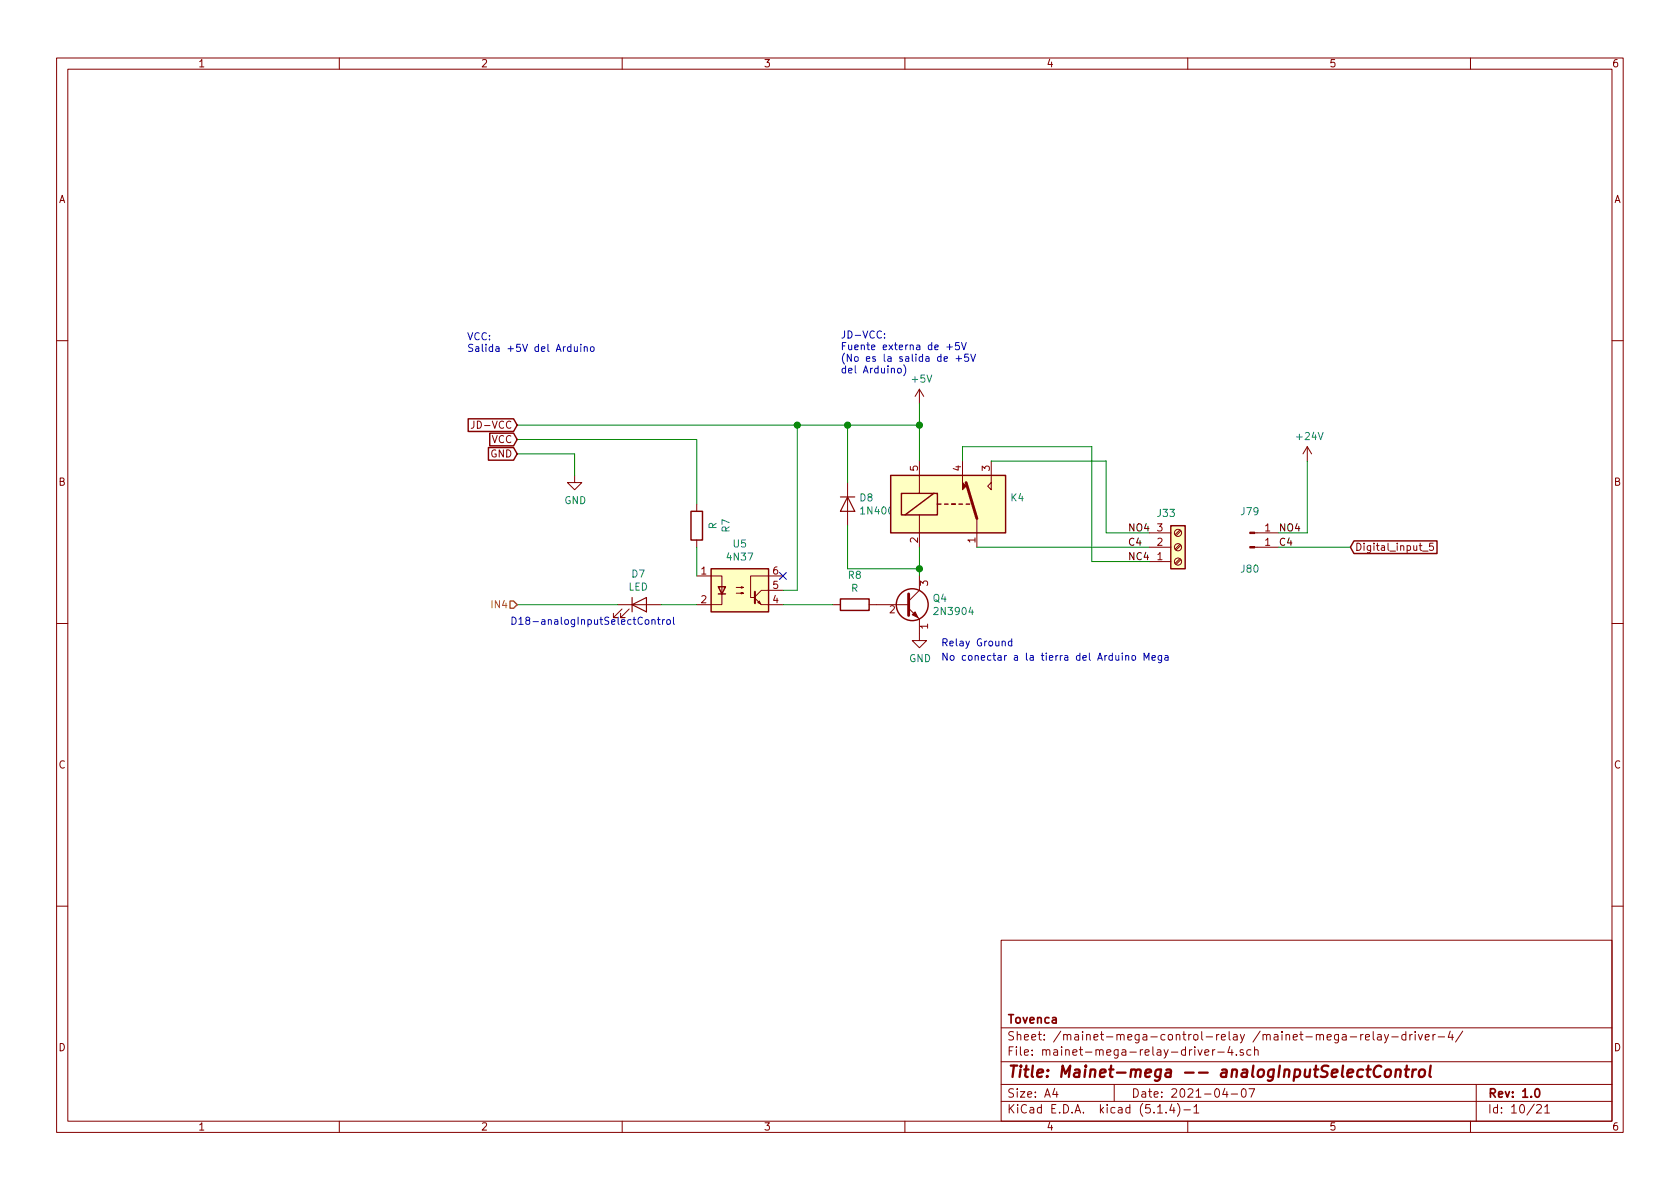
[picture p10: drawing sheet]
<svg xmlns="http://www.w3.org/2000/svg" width="297mm" height="210mm" viewBox="0 0 297 210" stroke-linecap="round" stroke-linejoin="round" font-family="sans-serif">
<g fill="none" stroke="#840000" stroke-width=".18">
<path d="M10 10.3h277v189.9h-277zM12 12.2h273v186.1h-273zM60 10.3v1.9M110 10.3v1.9M160 10.3v1.9M210 10.3v1.9M260 10.3v1.9M10 60.2h2M83.8 74.5v.9a.39 .39 0 0 1-.5 .3M162.6 68.8v2.6M162.6 68.8l-.8 1.3M162.6 68.8l.7 1.3"/>
<path d="M231.1 79l-.7 1.3M231.1 79v2.5M231.1 79l.8 1.3M285 60.2h2M101.6 84.1v1.2h1.3l-1.3 1.3-1.3-1.3h1.3M123.2 89.1v1.3M123.2 95.5v1.3M149.9 85.3v7.7M162.6 81.5v5.7M162.6 91.1v5.7M170.2 81.5v3.8M172.7 91.7v5.1"/>
<path d="M175.3 85.3v1.3l-.7-.6zM175.3 81.5v3.8M203.2 96.8h3.8M203.2 94.2h3.8M203.2 99.3h3.8M208.6 93.7l-.9 .9M208.6 96.3l-.9 .8M208.6 98.8l-.9 .8M208.8 93.9l-.9 .8M208.8 96.4l-.9 .9M208.8 99l-.9 .8M221.8 96.8h4.3"/>
<path d="M221.8 94.2h4.3M251.5 97.5h1M253.4 96.1h-.6l-.1 .6 .5-.2 .3 .3v.3l-.3 .2-.5-.1M10 110.3h2M109.2 106.9h7.6M110 107.7l-1.5 1.5h.7h-.7v-.7M111.3 107.7l-1.6 1.5h.8h-.8v-.7M123.2 101.8h4.4v5.1h-4.4M130.2 104.9h1.2l-.3 .1v-.2l.3 .1M130.2 103.9h1.2l-.3 .1v-.2l.3 .1M133.5 105.8l1.1 1.1h3.8M134 106.5l.2-.2 .3 .5z"/>
<path d="M138.4 101.8h-5.7v3.9h.6M138.4 104.4h-3.8l-1.1 1.1M147.3 106.9h1.3M153.7 106.9h7M160.7 107.6l1.9 1.9v3.8h1.2l-1.2 1.2-1.3-1.2h1.3M162.6 101.8v2.6l-1.9 1.9M285 110.3h2M10 160.2h2M177 166.3h108v32h-108zM285 160.2h2M60 198.3v1.9M110 198.3v1.9"/>
<path d="M160 198.3v1.9M177 194.8h108M177 191.8h108M177 187.8h108M177 181.8h108M186.5 192.5l-.4 1h1M186.8 193v1M197 191.8v3M204.7 196.8h.8M206.2 196.7v.1M207.2 195.2l-.4 1.1h.9M207.5 195.8v1"/>
<path d="M208.2 195.1a1.71 1.71 0 0 1 0 2.3M209.3 196.3h1.2M210 198.3v1.9M211.1 195.8l.4-.5v1.5M211.1 196.8h.9M211.8 185.6l.4 1 .3-1M213 186.1l.7-.1v-.3l-.4-.1-.3 .2 .1 .7h.6M214.4 185.6v1M214.8 185.6l-.3 .1-.1 .2M215.3 186h1.2M216.6 192.5l-.4 1h.9M216.9 193v1"/>
<path d="M217.4 185l-.3 1.1h.9M217.7 193.5h1.1M217.8 185.6v1M218.6 186.5v.1M219.6 192.7l.4-.2a.94 .94 0 0 1 0 1.5 .82 .82 0 0 1-.4-1.3zM219.8 185.7l-.3-.1-.2 .2v.2l.5 .2v.3h-.5M220.8 192.5h1l-.6 1.5M221.2 185.7l-.4-.1-.4 .3 .1 .6 .3 .1 .4-.1M221.8 185.7l.2-.1 .4 .1 .1 .9M221.8 185.1v1.5M237.4 183h.5l.1 .9M238 183.3l-.5 .1-.2 .2 .2 .3 .5-.1"/>
<path d="M238.7 183.4h1.2M240.6 182.9v1M241 182.9l-.3 .1-.1 .2M241.4 183.4l.7-.1v-.3l-.4-.1-.3 .2 .1 .7h.6M242.8 182.4v1.3l.2 .2M243.6 183h.5l.1 .9M244.2 183.3l-.5 .1a.29 .29 0 0 0-.2 .2 .29 .29 0 0 0 .2 .3l.5-.1M244.8 182.9l.3 1M245.5 182.9l-.5 1.4-.2 .1M246.1 183.4h1.1M248.6 183l-.5-.1-.2 .3v.6l.2 .1 .5-.1M248.6 182.4v1.5"/>
<path d="M249.3 182.9v1M249.7 182.9l-.4 .3M250.2 182.4v.2M250.2 182.9v1M250.8 182.9l.3 1 .4-1M252 183.4l.7-.1-.1-.3-.4-.1-.2 .2 .1 .7h.5M253.4 182.9v1M253.8 182.9l-.4 .2v.1M254.3 183.4h1.1M256.4 182.3l-.3 1.1h.9M256.8 182.9v1M258.6 182.3l-1.2 2"/>
<path d="M260 198.3v1.9M261 191.8v6.5M271.7 195.5l.2-.2h.4l.2 .5-.9 1h.9M273.1 195.8l.5-.5v1.5M273.1 196.8h.9"/>
<circle cx="208.3" cy="94.2" r=".63"/>
<circle cx="208.3" cy="96.8" r=".63"/>
<circle cx="208.3" cy="99.3" r=".63"/>
</g>
<path d="M271.5 192.7l.2-.2a.81 .81 0 0 1 .6 .6 .81 .81 0 0 1-.3 .8l-.1 .1a.79 .79 0 0 1-.4-1.3z" fill="none" stroke="#840000" stroke-width=".3"/>
<path d="M241.6 189.1h.8M242 188.4l-.2 1.8v.1l.4 .1M244.2 188.6a.87 .87 0 0 0-1 0 .87 .87 0 0 0-.3 1 .7 .7 0 0 0 .3 .8 .7 .7 0 0 0 .8-.1M245 189.3a.53 .53 0 0 1 .5-.2 .53 .53 0 0 1 .4 .4v.6a.54 .54 0 0 1-.5 .4 .54 .54 0 0 1-.6-.4zM246.8 189.3a.5 .5 0 0 1 .9 .1l-.2 1M246.8 189.1l-.1 1.3M248.4 189.1h.7M248.7 188.4l-.2 1.8 .1 .1 .4 .1M249.8 189.1l-.1 1.3M250.4 189.1a.55 .55 0 0 0-.6 .4M251 189.3a.53 .53 0 0 1 .6-.2 .53 .53 0 0 1 .4 .4l-.1 .6a.54 .54 0 0 1-.5 .4 .54 .54 0 0 1-.5-.4zM253 188.4l-.3 1.8 .3 .2" fill="none" stroke="#840000" stroke-width=".41"/>
<path d="M148.6 87.9h2.5M149.9 87.9l1.2 2.5h-2.5zM111.8 106.9l2.5-1.2v2.5zM111.8 105.7v2.5" fill="none" stroke="#840000" stroke-width=".2"/>
<g fill="#840000" stroke="#840000" stroke-width=".18">
<path d="M221 96.6h.8v.3h-.8z"/>
<path d="M221 94.1h.8v.3h-.8z"/>
<path d="M161.3 108.7l.5-.5 .5 1z"/>
<path d="M170.2 85.3l.6 .7-.6 .6z"/>
</g>
<g fill="none" stroke="#840000" stroke-width=".25">
<path d="M82.8 74.1h8l.6 1.1-.6 1.1h-8zM86.4 79.1h4.4l.6 1.2-.6 1.1h-4.4zM86.6 76.6h4.2l.6 1.1-.6 1.1h-4.2zM122.2 90.4h2v5.1h-2zM157.5 84.1h20.3v10.1h-20.3zM159.4 87.2h6.3v3.9h-6.3zM165.1 87.2l-5.1 3.9M165.7 89.1h.7M167 89.1h.6M168.3 89.1h.6M169.5 89.1h.7M170.8 89.1h.6"/>
<path d="M207 93h2.5v7.6h-2.5zM239.4 95.7h14.7v2.2h-14.7l-.6-1.1zM125.7 100.6h10.2v7.6h-10.2zM127 103.8h1.3l-.7 1.2zM127 105h1.3M148.6 105.9h5.1v2h-5.1z"/>
<circle cx="161.3" cy="106.9" r="2.82"/>
</g>
<path d="M170.8 85.3l1.9 6.4M160.7 105v3.8" fill="none" stroke="#840000" stroke-width=".51"/>
<g fill="#ffffc2" stroke="#ffffc2" stroke-width=".18">
<path d="M125.7 100.6h10.2v7.6h-10.2z"/>
<path d="M207 93h2.5v7.6h-2.5z"/>
<path d="M157.5 84.1h20.3v10.1h-20.3z"/>
</g>
<path d="M133.5 104.6v2.1" fill="none" stroke="#840000" stroke-width=".36"/>
<g fill="none" stroke="#008400" stroke-width=".18">
<path d="M91.4 77.7h31.8v11.4M91.4 75.2h71.2M141 75.2v29.2h-2.6M149.9 75.2v10.1M162.6 71.4v10.1M91.4 80.3h10.2v3.8M123.2 96.8v5M149.9 93v7.6h12.7M162.6 96.8v5M170.2 81.5v-2.5h22.8v20.3h10.2M172.7 96.8h30.5M175.3 81.5h20.3v12.7h7.6"/>
<path d="M226.1 96.8h12.7M231.1 81.5v12.7h-5M91.4 106.9h17.8M116.8 106.9h6.4M138.4 106.9h8.9"/>
</g>
<path d="M90.2 106.3h.6l.6 .6-.6 .7h-.6z" fill="none" stroke="#848400" stroke-width=".25"/>
<g fill="none" stroke="#0000c2" stroke-width=".18">
<path d="M156.4 59.7v.1M156.4 59v.1M101.5 61.3l.1 .8h.3l.2-.1M102.1 61.3v.8M102.7 60.9v.1M102.7 61.3v.8M103.3 61.4l.2-.1 .3 .1v.7M103.3 61.3v.8M104.5 61.4l.3-.1 .3 .2-.2 .6h-.3l-.2-.1zM158.8 65.2l.3-.1 .2 .1 .1 .5-.2 .2-.3 .1-.2-.2v-.5zM159.8 64.5a1.47 1.47 0 0 1 0 1.9M166.9 63.5l.6-.1v-.3h-.4l-.2 .1 .1 .6h.5"/>
<path d="M167.4 61.4h1M167.9 60.9v.9M169 63.4h1M169.5 62.9v1M169.6 60.6h-.6l-.1 .6 .5-.1 .2 .2v.3l-.2 .2-.5-.1M170 60.6l.4 1.2 .4-1.2M171.2 62.6h-.6l-.1 .6 .2-.1 .5 .1v.6l-.2 .1-.5-.1M171.6 62.6l.5 1.3 .4-1.3M114.2 109.6h.3l.2 .2-.1 .6h-.3l-.2-.1zM115.3 109.7l.1-.1h.3l.1 .8M115.3 109.6v.8M116.2 109.6h.5"/>
<path d="M116.4 109.1v1.1l.3 .2M117.1 109.6v.8M117.5 109.6l-.4 .2M118 109.6h.3l.2 .2-.1 .6h-.3l-.2-.1zM119.1 109.1v1.1l.2 .2M178.9 113.4h-.4l-.2 .2 .1 .6h.5M178.9 112.9v1.3M199 116l.2-.1 .3 .1 .1 .8M199 115.9v.9M200.2 116l.3-.1 .2 .1 .1 .5-.1 .2-.3 .1-.2-.2zM202.3 116.8v-1.3l.4 .9 .4-.9v1.3M203.7 116.3l.6-.1-.1-.2-.3-.1-.2 .2 .1 .6h.4"/>
<path d="M205.4 115.9v1l-.3 .3-.3-.1M205.4 116l-.4-.1-.2 .2 .1 .6h.5M206 116h.5v.8M206.5 116.2l-.4 .1-.2 .2 .2 .3 .4-.1"/>
</g>
<g fill="#008400" stroke="#008400" stroke-width=".25">
<circle cx="141" cy="75.2" r=".51"/>
<circle cx="162.6" cy="100.6" r=".51"/>
<circle cx="162.6" cy="75.2" r=".51"/>
<circle cx="149.9" cy="75.2" r=".51"/>
</g>
<path d="M137.8 101.2l1.2 1.3M139 101.2l-1.2 1.3" fill="none" stroke="#000084" stroke-width=".18"/>
<text font-size="2.8" fill="#840000" x="178" y="190.5">Title: Mainet-mega -- analogInputSelectControl</text>
<g font-size="2.1" fill="#840000">
<text x="178" y="184">Sheet: /mainet-mega-control-relay /mainet-mega-relay-driver-4/</text>
<text x="178" y="181">Tovenca</text>
<text x="178" y="186.7">File: mainet-mega-relay-driver-4.sch</text>
<text x="178" y="196.9">KiCad E.D.A. kicad (5.1.4)-1</text>
<text x="178" y="194.1">Size: A4</text>
<text x="200" y="194.1">Date: 2021-04-07</text>
<text x="263" y="194.1">Rev: 1.0</text>
<text x="263" y="196.9">Id: 10/21</text>
</g>
<g font-size="1.8" fill="#840000">
<text x="35" y="11.9">1</text>
<text x="85" y="11.9">2</text>
<text x="135" y="11.9">3</text>
<text x="185" y="11.9">4</text>
<text x="235" y="11.9">5</text>
<text x="285" y="11.9">6</text>
<text x="10.4" y="35.9">A</text>
<text x="285.4" y="35.9">A</text>
<text x="84.1" y="75.8">JD-VCC</text>
<text x="86.7" y="80.9">GND</text>
<text x="86.9" y="78.4">VCC</text>
<text x="162.3" y="83.3" transform="rotate(-90 162.3 83.3)">5</text>
<text x="169.9" y="83.3" transform="rotate(-90 169.9 83.3)">4</text>
<text x="175" y="83.3" transform="rotate(-90 175 83.3)">3</text>
<text x="10.4" y="85.9">B</text>
<text x="285.4" y="85.9">B</text>
<text x="162.3" y="96" transform="rotate(-90 162.3 96)">2</text>
<text x="172.5" y="96" transform="rotate(-90 172.5 96)">1</text>
<text x="204.6" y="94">3</text>
<text x="223.7" y="94">1</text>
<text x="124" y="101.6">1</text>
<text x="136.7" y="101.6">6</text>
<text x="204.6" y="99.1">1</text>
<text x="204.6" y="96.5">2</text>
<text x="223.7" y="96.5">1</text>
<text x="239.5" y="97.4">Digital_input_5</text>
<text x="124" y="106.7">2</text>
<text x="136.7" y="106.7">4</text>
<text x="136.7" y="104.1">5</text>
<text x="164.1" y="103.6" transform="rotate(-90 164.1 103.6)">3</text>
<text x="157.3" y="108.5">2</text>
<text x="164.1" y="111.2" transform="rotate(-90 164.1 111.2)">1</text>
<text x="10.4" y="135.9">C</text>
<text x="285.4" y="135.9">C</text>
<text x="10.4" y="185.9">D</text>
<text x="285.4" y="185.9">D</text>
<text x="35" y="199.9">1</text>
<text x="85" y="199.9">2</text>
<text x="135" y="199.9">3</text>
<text x="185" y="199.9">4</text>
<text x="235" y="199.9">5</text>
<text x="285" y="199.9">6</text>
</g>
<g font-size="1.8" fill="#0000c2">
<text x="148.6" y="59.9">JD-VCC:</text>
<text x="82.5" y="60.2">VCC:</text>
<text x="82.5" y="62.2">Salida +5V del Arduino</text>
<text x="148.6" y="61.9">Fuente externa de +5V</text>
<text x="148.6" y="64">(No es la salida de +5V</text>
<text x="148.6" y="66">del Arduino)</text>
<text x="90.2" y="110.5">D18-analogInputSelectControl</text>
<text x="166.4" y="116.8">No conectar a la tierra del Arduino Mega</text>
<text x="166.4" y="114.3">Relay Ground</text>
</g>
<g font-size="1.8" fill="#008484">
<text x="161.3" y="67.7">+5V</text>
<text x="229.4" y="77.8">+24V</text>
<text x="99.8" y="89.1">GND</text>
<text x="152.1" y="88.7">D8</text>
<text x="178.8" y="88.7">K4</text>
<text x="126.7" y="93.6" transform="rotate(-90 126.7 93.6)">R</text>
<text x="129" y="94.1" transform="rotate(-90 129 94.1)">R7</text>
<text x="152.5" y="91">1N4007</text>
<text x="204.7" y="91.4">J33</text>
<text x="219.5" y="91.1">J79</text>
<text x="128.7" y="99.1">4N37</text>
<text x="129.7" y="96.8">U5</text>
<text x="219.5" y="101.3">J80</text>
<text x="111.1" y="104.4">LED</text>
<text x="111.7" y="102.1">D7</text>
<text x="150" y="102.4">R8</text>
<text x="150.5" y="104.7">R</text>
<text x="165" y="106.4">Q4</text>
<text x="165.5" y="108.8">2N3904</text>
<text x="160.7" y="117.1">GND</text>
</g>
<g font-size="1.8">
<text x="199.4" y="94">NO4</text>
<text x="226.1" y="94">NO4</text>
<text x="199.4" y="99.1">NC4</text>
<text x="199.4" y="96.5">C4</text>
<text x="226.1" y="96.5">C4</text>
</g>
<text font-size="1.8" fill="#848400" x="87.2" y="107.6">IN4</text>
</svg>
